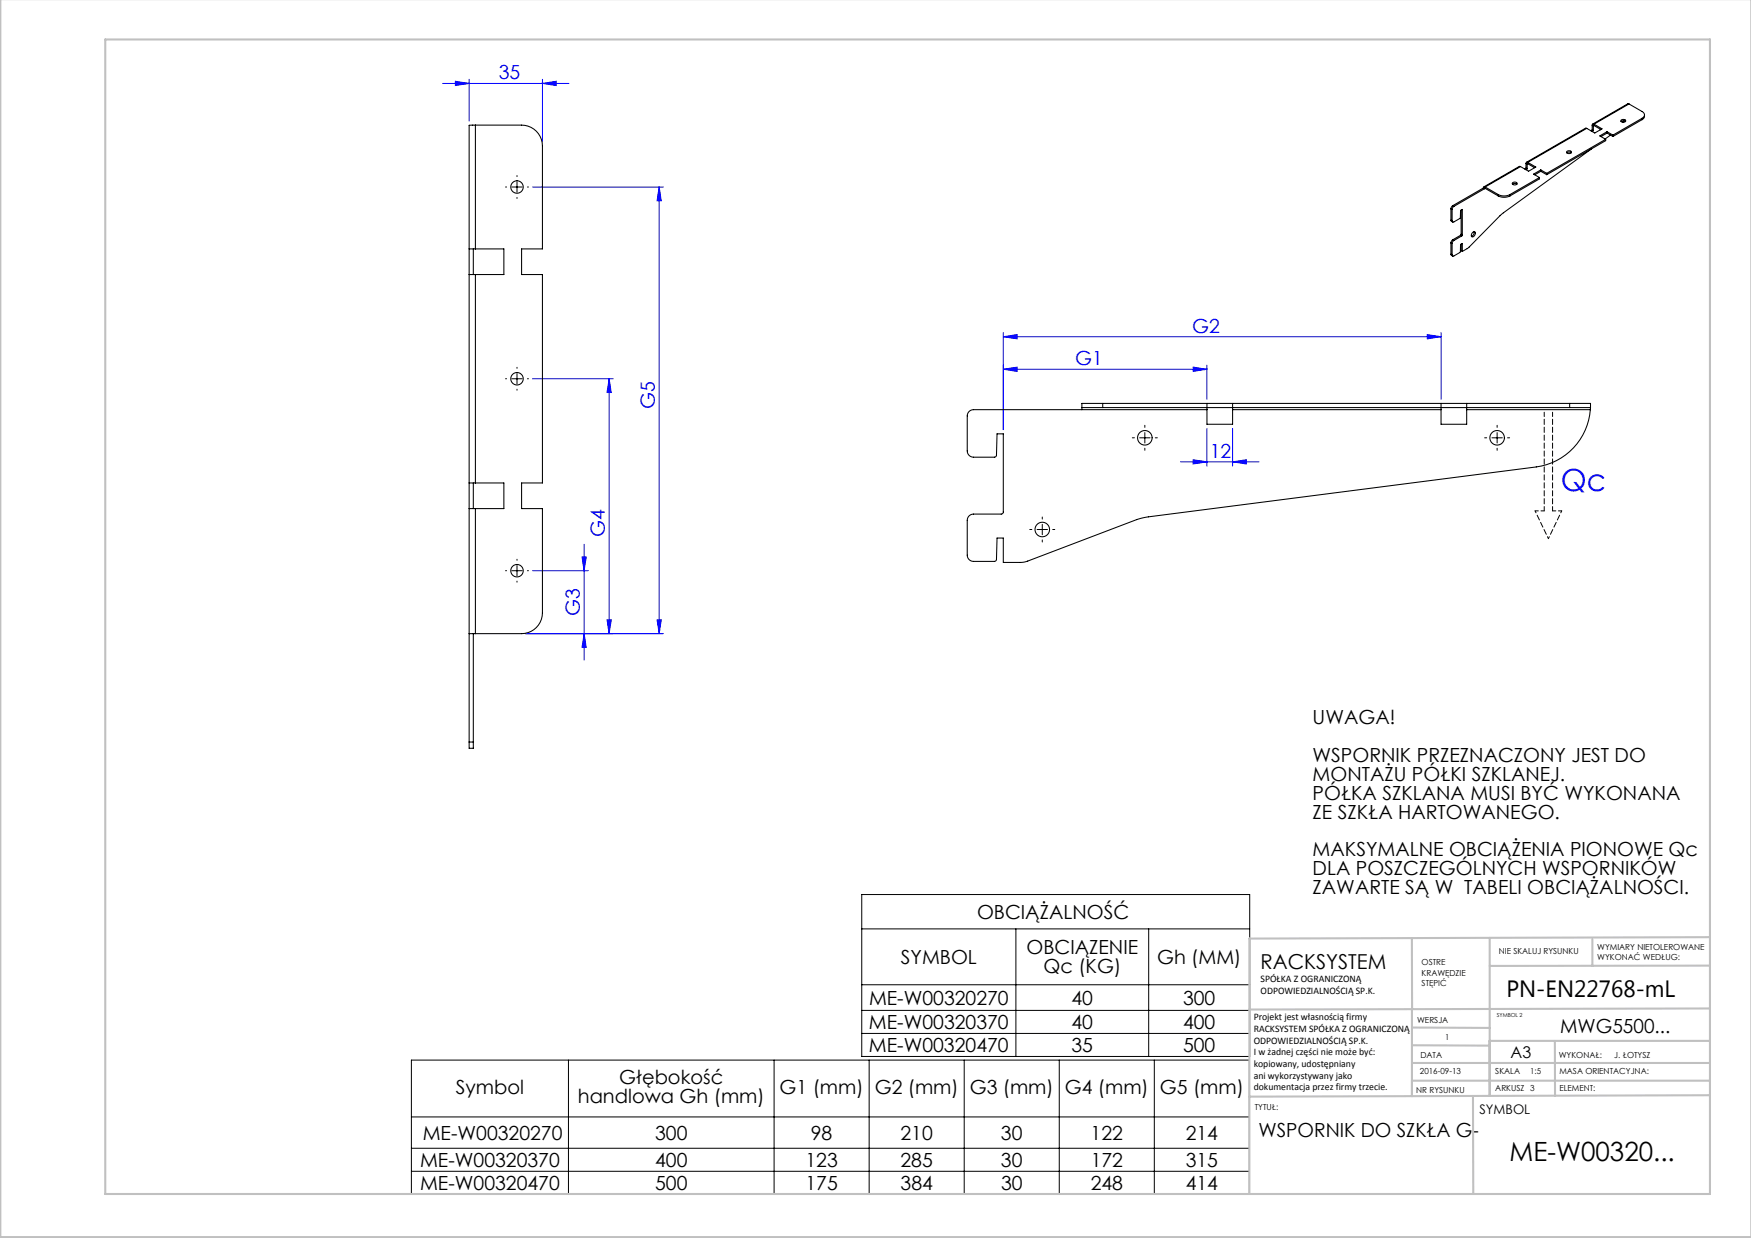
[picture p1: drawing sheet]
<svg xmlns="http://www.w3.org/2000/svg" width="420mm" height="297mm" viewBox="0 0 420 297" stroke-linecap="round" stroke-linejoin="round" font-family="sans-serif">
<g fill="none" stroke="#00f" stroke-width=".24">
<path d="M109.2 19.5l3.3 .5-3.3 .5zM112.5 19v10.1M130.1 19v15M106.2 20h30.3M130.1 20l3.3-.5v1zM127.8 44.9h31.3M158.1 44.9v107.1M158.1 44.9l.5 3.3h-1zM240.7 79.8v23.3M345.7 79.8v16M127.8 90.9h19.3M146.1 90.9v61.1"/>
<path d="M146.1 90.9l.5 3.3h-1zM240.7 88.6l3.3-.5v1zM240.7 80.8l3.3-.5v1zM240.7 88.6h48.8M240.7 80.8h105M286.2 88.1l3.3 .5-3.3 .5zM289.5 87.6v8.2M342.4 80.3l3.3 .5-3.3 .5zM283.2 110.8h18.8M286.2 110.3l3.3 .5-3.3 .5zM289.5 102.8v9M295.7 110.8l3.3-.5v1z"/>
<path d="M295.7 102.8v9M127.8 136.9h13.3M139.6 133.6h1l-.5 3.3zM140.1 130.6v27.8M126.1 152h33M140.1 152l.5 3.3h-1zM145.6 148.7h1l-.5 3.3zM157.6 148.7h1l-.5 3.3z"/>
</g>
<g fill="none" stroke="#000" stroke-width=".24">
<path d="M122.8 44.9h2.5M124 43.6v2.5M122.8 90.9h2.5M124 89.6v2.5M273.4 105h2.5M274.6 103.8v2.5M357.9 105h2.5M359.1 103.8v2.5M122.8 136.9h2.5M124 135.7v2.5M248.8 127h2.5M250 125.8v2.5"/>
<path d="M206.7 214.6h93.1v38.8h-93.1zM206.7 222.8h93.1M206.7 236.2h93.1M243.7 222.8v30.6M275.5 222.8v30.6M98.7 254.3h201v32.2h-201zM136.4 254.3v32.2M185.7 254.3v32.2M206.7 242.4h93.1M206.7 247.9h93.1M208.5 254.3v32.2M231.3 254.3v32.2"/>
<path d="M254.1 254.3v32.2M276.9 254.3v32.2M98.7 268h201M98.7 275.5h201M98.7 281h201"/>
</g>
<g fill="none" stroke="#000" stroke-width=".24" stroke-dasharray="15.2 1.3 1.3 1.3">
<path d="M121.5 44.9h-.2M124 42.4v-.3M124 47.4v.2M126.5 44.9h.3M121.5 90.9h-.2M124 88.4v-.3M124 93.4v.2M126.5 90.9h.3M272.1 105h-.5M274.6 102.5v-.5M274.6 107.5v.5M277.1 105h.5"/>
<path d="M356.6 105h-.5M359.1 102.5v-.5M359.1 107.5v.5M361.6 105h.5M121.5 136.9h-.2M124 134.4v-.2M124 139.4v.3M126.5 136.9h.3M247.5 127h-.5M250 124.5v-.5M250 129.5v.5M252.5 127h.5"/>
</g>
<path d="M370.4 122.6v-23.7M372.4 122.6v-23.7" fill="none" stroke="#000" stroke-width=".24" stroke-dasharray="1.3 .6" stroke-dashoffset=".2"/>
<path d="M370.4 122.6h-2.2M374.6 122.6h-2.2" fill="none" stroke="#000" stroke-width=".24" stroke-dasharray="1.3 .6" stroke-dashoffset=".5"/>
<path d="M368.2 122.6l3.2 6.6M371.4 129.2l3.2-6.6" fill="none" stroke="#000" stroke-width=".24" stroke-dasharray="1.3 .6" stroke-dashoffset=".8"/>
<g fill="none" stroke="#c0c0c0" stroke-width=".5">
<path d="M.1 -.1v296.9h419.9M25.2 9.5h385v276.9h-385zM338.7 225.2v37.8M357.3 225v37.9v-13.2M382 225.4v6.3M410.1 224.8l-110.4 .4v61.2M410.1 231.7h-52.8M338.7 259.3h71.5M338.7 255h71.5M338.7 250.8l18.6 .1M338.7 246.5l18.6 .1M357.3 249.7h52.9"/>
<path d="M373 249.7v13.2M410.1 241.9l-110.4 .3M353.3 262.9l.1 23.5M410.2 262.7l-110.5 .4"/>
</g>
<g fill="#00f">
<path d="M240.7 88.6l3.3-.5v1zM286.2 88.1l3.3 .5-3.3 .5zM109.2 19.5l3.3 .5-3.3 .5zM130.1 20l3.3-.5v1z"/>
<path d="M240.7 80.8l3.3-.5v1zM342.4 80.3l3.3 .5-3.3 .5zM286.2 110.3l3.3 .5-3.3 .5zM295.7 110.8l3.3-.5v1z"/>
<path d="M140.1 152l.5 3.3h-1zM139.6 133.6h1l-.5 3.3zM145.6 148.7h1l-.5 3.3zM146.1 90.9l.5 3.3h-1zM157.6 148.7h1l-.5 3.3zM158.1 44.9l.5 3.3h-1z"/>
</g>
<g fill="none" stroke="#000" stroke-width=".25">
<path d="M114 30l-1.5 .1v147.9M114 30h11.1a5 5 0 0 1 5 5v24.7h-5v6.2h5v50h-5v6.1h5v25a5 5 0 0 1-5 5h-11.1M114 30v29.7M364.7 40l-.3-.1-8.5 4.9M364.7 40l-8.5 4.9M366 39.2l.3 .2M366 39.2v1.1M366.3 39.4v1.1M366.5 39.3l-.2 .1M366.5 39l-.3-.1-.2 .3M366.5 39l1.9 1.1-1.8 1-1.9-1.1M366.5 39.3l1.6 .9"/>
<path d="M366.5 39v.3M375.8 36.4a.56 .56 0 0 1 .7-.3 .56 .56 0 0 1 .3 .6 .6 .6 0 0 1-.6 .2 .6 .6 0 0 1-.4-.5zM375.8 36.7l.5-.2 .6 .2M380.6 30.8h-.3l-14.1 8.1M380.6 30.8l-14.1 8.2M381.8 35.7l-21.4 15.5-8 8.1-1.6 1M381.9 31.2l.3 .1M381.9 31.2l-.3 .2M381.9 30l.3 .2M381.9 30v1.2M382.2 31.3l-.3 .2M382.2 30.2v1.1"/>
<path d="M382.3 29.8h-.3l-.1 .2M382.3 30.1l-.1 .1M382.3 29.8l2 1.1-1.8 1-1.9-1.1M382.3 30.1l1.7 1M382.3 29.8v.3M383.9 31l-.1 .2M385.1 33.4l-14.1 8.2M385.1 33.4v.3l-14.1 8.2M385.5 31.6l1.4 .8M385.5 31.6l-1.8 1 1.4 .8M385.5 31.9l-1.5 .9M385.5 31.6v.3"/>
<path d="M385.5 31.9l1.4 .8M386.3 32.4l-1.3 .9M386.9 32.4v.3M388.8 28.8a.56 .56 0 0 1 .7-.2 .56 .56 0 0 1 .4 .6 .6 .6 0 0 1-.7 .2 .6 .6 0 0 1-.4-.6zM388.8 29.2a.86 .86 0 0 1 1.1 0M389.5 29l-.3 .3M390.4 24.9h.3M390.4 24.9l-8.4 4.9M390.7 24.9l3.2 1.9a.86 .86 0 0 1 .6 .8 .86 .86 0 0 1-.6 .8M390.7 24.9l-8.4 4.9M393.9 28.4l-7 4M393.9 28.7l-7 4"/>
<path d="M393.9 28.4v.3M394.5 27.6l-.1 .7-.5 .4M112.5 59.7h1.5M113.5 59.7v6.2M114 59.7h6.9v6.2h-6.9M348 52.8l.4 .5M348 50.1l.3 .2M348 52.8l.3 .2M348 50.1v2.7M348 58.3v2.7M348 58.3l.3 .1M348.3 53l.1 .2 .2 .1 1.6-.9 .1-1.9 .5-.3v6.2"/>
<path d="M348.3 50.3v2.7M348.3 58.4v2.8M348.4 49.4l-.4 .7M348.4 57.5l-.4 .8M348.4 49.4l.3 .1M348.4 57.5l.3 .2M348.7 57.7l-.4 .7M348.7 49.5l-.4 .8M350.3 56.4l.3 .2M350.3 56.4l-1.9 1.1M350.5 56.2l-.2 .2M350.5 56.2l.3 .2"/>
<path d="M350.5 50.4v5.8M350.5 58.6v1.6l.3 .1M350.6 56.6l-1.9 1.1M350.8 56.4l-.2 .2M353.2 55.8a.39 .39 0 0 1 .6-.2 .39 .39 0 0 1 0 .6 .5 .5 0 0 1-.3 .6 .5 .5 0 0 1-.6-.2zM353.6 55.6a.99 .99 0 0 1-.7 1.1M355.8 45.1l.4 .1M355.8 45.1l-7.4 4.3M356.2 44.9l-.3-.1-.1 .3M356.2 45.2l-7.5 4.3M356.2 44.9l3.2 1.8M356.2 44.9v.3"/>
<path d="M356.2 45.2l3.2 1.8M359.4 46.7a3.1 3.1 0 0 0 2.8 0M359.4 47a3.1 3.1 0 0 0 2.8 0M359.4 46.7v.3M362.2 46.7v.3M362.8 43.9a.56 .56 0 0 1 .6-.3 .56 .56 0 0 1 .4 .6 .6 .6 0 0 1-.6 .2 .6 .6 0 0 1-.4-.5zM362.8 44.2a.86 .86 0 0 1 1.1 0M366 40.3l.3 .2M366 40.3l-.3 .2M366.3 40.5l-.3 .2M369.3 42.6l-7.1 4.1M369.3 42.6v.3l-7.1 4.1"/>
<path d="M369.6 40.8l1.4 .8M369.6 40.8l-1.8 1 1.5 .8M369.6 40.8v.3M369.6 41.1l-1.5 .8M369.6 41.1l1.4 .8M371 41.6v.3M112.5 65.9h1.5M114 65.9v50M348 61l.4 .4M348 61l.3 .2M350.8 60.3v-1.9l-.5 .3-.1 1.8-1.6 .9h-.2l-.1-.2M259.5 97.8h5"/>
<path d="M259.5 97.8v.5M264.5 96.8h-5v1M264.5 97.8h112M264.5 96.8h112M264.5 96.8v1M289.5 96.8v1.5M289.5 98.3h-56a1.5 1.5 0 0 0-1.5 1.5v8.4a1.5 1.5 0 0 0 1.5 1.5l5.3-.1 .2-.4 .2-5.1h1.5l-.1 18.9-.4 .3h-6.7a1.5 1.5 0 0 0-1.5 1.5v8.4a1.5 1.5 0 0 0 1.5 1.5h5l.4-.2 .1-.3 .2-5.1h1.5v5.8h4.7l1.1-.3 26.1-9.9 2.2-.6 93.7-12.1a15 15 0 0 0 13-13.7M289.5 98.3v3.5h6.2v-3.5M295.7 96.8v1.5M295.7 98.3h50M345.7 96.8v1.5M345.7 98.3v3.5h6.1v-3.5"/>
<path d="M351.8 96.8v1.5M351.8 98.3h29.7M376.5 97.8h5M376.5 96.8h5v1M376.5 96.8v1M381.5 97.8v.5M381.5 97.8h.1M112.5 115.9h1.5M113.5 115.9v6.1M114 115.9h6.9v6.1h-6.9M112.5 122h1.5M114 122v30"/>
<path d="M112.5 152h1.5M113.5 152v26M112.5 178v1.5h1v-1.5M112.5 178h1"/>
<circle cx="124" cy="44.9" r="1.5"/>
<circle cx="124" cy="90.9" r="1.5"/>
<circle cx="274.6" cy="105" r="1.75"/>
<circle cx="359.1" cy="105" r="1.75"/>
<circle cx="124" cy="136.9" r="1.5"/>
<circle cx="250" cy="127" r="1.75"/>
</g>
<text font-size="7.3" fill="#00f" x="374.4" y="117.9">Qc</text>
<text font-size="6.3" x="362.1" y="278.5">ME-W00320...</text>
<text font-size="5.6" x="361.3" y="239.1">PN-EN22768-mL</text>
<text font-size="4.9" x="302.4" y="232.4">RACKSYSTEM</text>
<g font-size="4.7" fill="#00f">
<text x="119.6" y="19">35</text>
<text x="286" y="79.8">G2</text>
<text x="257.9" y="87.6">G1</text>
<text x="157.1" y="98.2" transform="rotate(-90 157.1 98.2)">G5</text>
<text x="290.2" y="109.8">12</text>
<text x="145.1" y="128.8" transform="rotate(-90 145.1 128.8)">G4</text>
<text x="139.1" y="147.9" transform="rotate(-90 139.1 147.9)">G3</text>
</g>
<g font-size="4.7">
<text x="314.8" y="173.8">UWAGA!</text>
<text x="314.8" y="182.8">WSPORNIK PRZEZNACZONY JEST DO</text>
<text x="314.8" y="187.4">MONTAŻU PÓŁKI SZKLANEJ.</text>
<text x="314.8" y="191.9">PÓŁKA SZKLANA MUSI BYĆ WYKONANA</text>
<text x="314.8" y="196.4">ZE SZKŁA HARTOWANEGO.</text>
<text x="314.8" y="205.5">MAKSYMALNE OBCIĄŻENIA PIONOWE Qc</text>
<text x="314.8" y="210">DLA POSZCZEGÓLNYCH WSPORNIKÓW</text>
<text x="314.8" y="214.5">ZAWARTE SĄ W TABELI OBCIĄŻALNOŚCI.</text>
<text x="234.4" y="220.4">OBCIĄŻALNOŚĆ</text>
<text x="216.1" y="231.2">SYMBOL</text>
<text x="246.2" y="229">OBCIĄZENIE</text>
<text x="250.3" y="233.5">Qc (KG)</text>
<text x="277.5" y="231.2">Gh (MM)</text>
<text x="208.4" y="241">ME-W00320270</text>
<text x="257" y="241">40</text>
<text x="283.8" y="241">300</text>
<text x="208.4" y="246.8">ME-W00320370</text>
<text x="257" y="246.8">40</text>
<text x="283.8" y="246.8">400</text>
<text x="374.2" y="247.8">MWG5500...</text>
<text x="208.4" y="252.4">ME-W00320470</text>
<text x="257" y="252.4">35</text>
<text x="283.8" y="252.4">500</text>
<text x="109.3" y="262.4">Symbol</text>
<text x="148.5" y="260.1">Głębokość</text>
<text x="187" y="262.4">G1 (mm)</text>
<text x="209.8" y="262.4">G2 (mm)</text>
<text x="232.6" y="262.4">G3 (mm)</text>
<text x="255.4" y="262.4">G4 (mm)</text>
<text x="278.2" y="262.4">G5 (mm)</text>
<text x="138.6" y="264.7">handlowa Gh (mm)</text>
<text x="101.4" y="273.4">ME-W00320270</text>
<text x="157.1" y="273.4">300</text>
<text x="194.5" y="273.4">98</text>
<text x="216" y="273.4">210</text>
<text x="240.1" y="273.4">30</text>
<text x="261.6" y="273.4">122</text>
<text x="284.4" y="273.4">214</text>
<text x="301.9" y="272.7">WSPORNIK DO SZKŁA G-</text>
<text x="100.8" y="279.9">ME-W00320370</text>
<text x="157.1" y="279.9">400</text>
<text x="193.2" y="279.9">123</text>
<text x="216" y="279.9">285</text>
<text x="240.1" y="279.9">30</text>
<text x="261.6" y="279.9">172</text>
<text x="284.4" y="279.9">315</text>
<text x="100.8" y="285.4">ME-W00320470</text>
<text x="157.1" y="285.4">500</text>
<text x="193.2" y="285.4">175</text>
<text x="216" y="285.4">384</text>
<text x="240.1" y="285.4">30</text>
<text x="261.6" y="285.4">248</text>
<text x="284.4" y="285.4">414</text>
</g>
<text font-size="3.9" x="362.3" y="253.8">A3</text>
<text font-size="3.2" x="354.9" y="267.2">SYMBOL</text>
<g font-size="2.4">
<text x="302.4" y="235.6">SPÓŁKA Z OGRANICZONĄ</text>
<text x="302.4" y="238.4">ODPOWIEDZIALNOŚCIĄ SP.K.</text>
<text x="300.7" y="244.7">Projekt jest własnością firmy</text>
<text x="300.7" y="247.5">RACKSYSTEM SPÓŁKA Z OGRANICZONĄ</text>
<text x="300.7" y="250.3">ODPOWIEDZIALNOŚCIĄ SP.K.</text>
<text x="300.7" y="253.1">I w żadnej części nie może być:</text>
<text x="300.7" y="256">kopiowany, udostępniany</text>
<text x="300.7" y="258.8">ani wykorzystywany jako</text>
<text x="300.7" y="261.6">dokumentacja przez firmy trzecie.</text>
</g>
<g font-size="2">
<text x="383.1" y="227.9">WYMIARY NIETOLEROWANE</text>
<text x="341" y="231.6">OSTRE</text>
<text x="359.5" y="228.9">NIE SKALUJ RYSUNKU</text>
<text x="383.1" y="230.4">WYKONAĆ WEDŁUG:</text>
<text x="341" y="234.1">KRAWĘDZIE</text>
<text x="341" y="236.6">STĘPIĆ</text>
<text x="339.9" y="245.4">WERSJA</text>
<text x="346.6" y="249.5">1</text>
<text x="340.6" y="257.7">2016-09-13</text>
<text x="340.7" y="253.8">DATA</text>
<text x="358.7" y="257.7">SKALA</text>
<text x="367" y="257.7">1:5</text>
<text x="373.9" y="253.8">WYKONAŁ:</text>
<text x="374.1" y="257.7">MASA ORIENTACYJNA:</text>
<text x="387.2" y="253.8">J. ŁOTYSZ</text>
<text x="339.7" y="262.3">NR RYSUNKU</text>
<text x="358.7" y="261.7">ARKUSZ 3</text>
<text x="374.1" y="261.7">ELEMENT:</text>
<text x="301" y="266.4">TYTUŁ:</text>
</g>
<text font-size="1.3" x="359" y="244">SYMBOL 2</text>
</svg>
